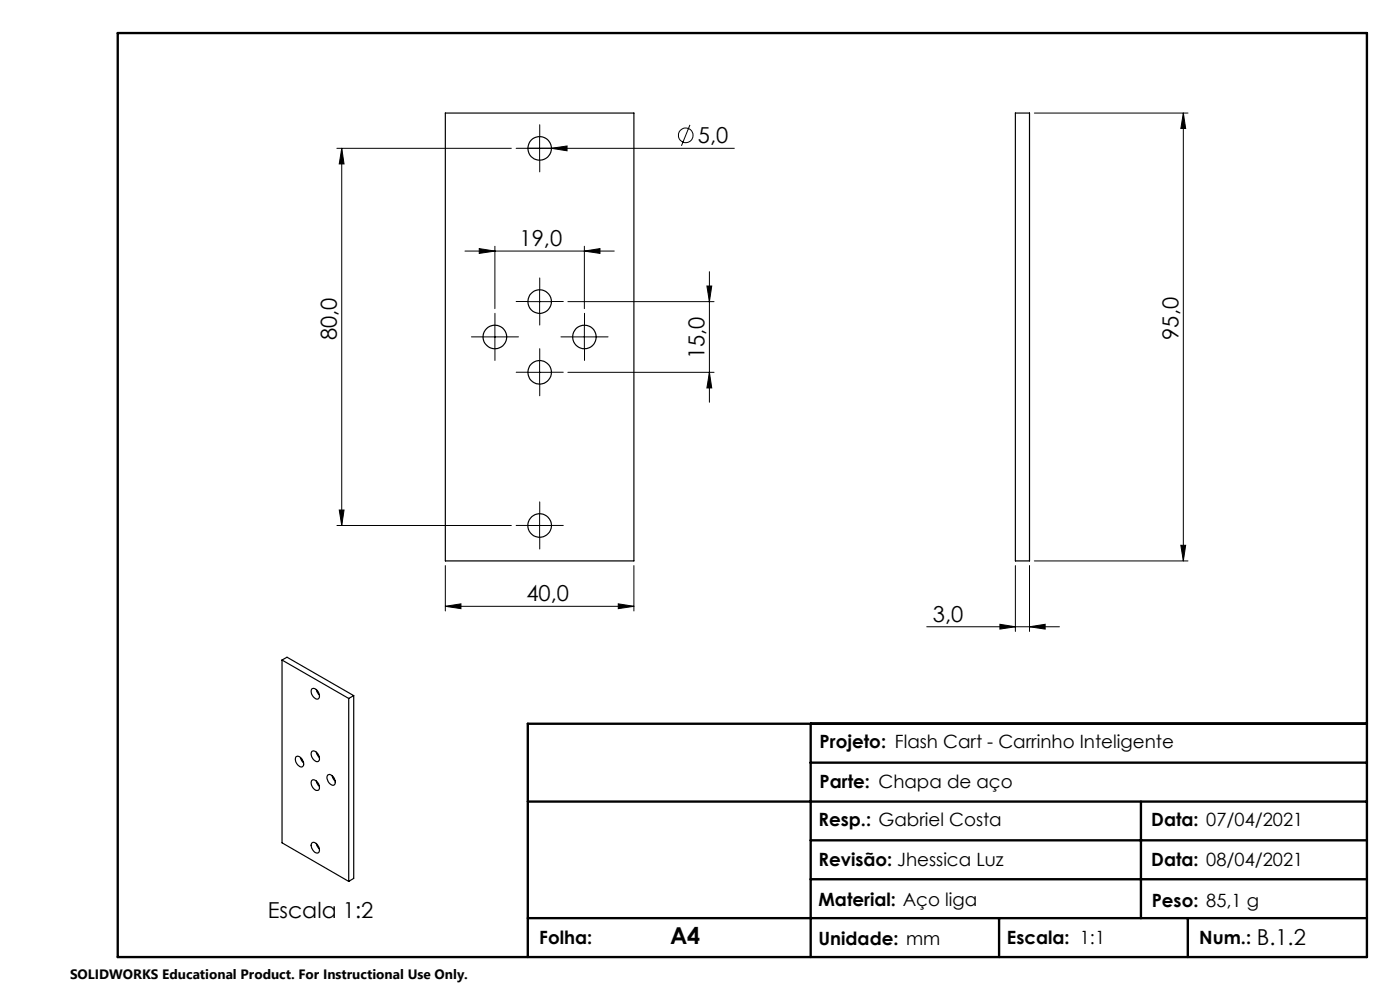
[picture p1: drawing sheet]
<svg xmlns="http://www.w3.org/2000/svg" width="297mm" height="210mm" viewBox="0 0 297 210" stroke-linecap="round" stroke-linejoin="round" font-family="sans-serif">
<g fill="none" stroke="#000" stroke-width=".21">
<path d="M71.5 31.5h37M72.5 31.5l.5 3.3h-1zM72.5 31.5v80M114.5 29v5M117 31.5l3.3-.5v1zM146.4 26.5l-1.8 4.4M155.8 31.5h-43.8M219.4 24h32.6M251 24l.5 3.3h-1zM251 24v95M98.6 53.3h31.7M101.7 52.7l3.3 .6-3.3 .5z"/>
<path d="M105 52.2v13.3M124 53.3l3.3-.6v1.1zM124 52.2v13.3M150.5 57.6v27.7M102.5 71.5h5M105 69v5M112 64h5M112 79h5M114.5 61.5v5M114.5 76.5v5M120.5 64h31M120.5 79h31"/>
<path d="M121.5 71.5h5M124 69v5M150 60.7h1l-.5 3.3zM150.5 79l.5 3.3h-1zM71.5 111.5h37M72 108.2h1l-.5 3.3zM94.5 120v9.6M112 111.5h5M114.5 109v5M134.5 120v9.6M215.4 120v13.9M218.4 120v13.9"/>
<path d="M219.4 119h32.6M250.5 115.7h1l-.5 3.3zM94.5 128.6l3.3-.5v1zM94.5 128.6h40M131.2 128.1l3.3 .5-3.3 .5zM196.6 133h28.2M212.1 132.4l3.3 .6-3.3 .4zM218.4 133l3.3-.6v1z"/>
<circle cx="145.5" cy="28.7" r="1.55"/>
</g>
<g fill="none" stroke="#000" stroke-width=".21" stroke-dasharray="15.2 1.3 1.3 1.3">
<path d="M112 31.5h-2.5M114.5 29v-2.5M114.5 34v2.5M117 31.5h2.5M102.5 71.5h-2.5M105 69v-2.5M105 74v2.5M107.5 71.5h2.5M112 64h-2.5M112 79h-2.5M114.5 61.5v-2.5M114.5 66.5v2.5"/>
<path d="M114.5 76.5v-2.5M117 64h2.5M117 79h2.5M121.5 71.5h-2.5M124 69v-2.5M124 74v2.5M126.5 71.5h2.5M114.5 81.5v2.5M112 111.5h-2.5M114.5 109v-2.5M114.5 114v2.5M117 111.5h2.5"/>
</g>
<path d="M25 7h265v196h-265zM172 153.5v49.5M290 153.5h-178v49.5M112 170h178M172 178.3h118M172 161.8h118M242 170v24.8M112 194.8h178M172 186.5h118M211.9 194.8v8.2M252 194.8v8.2" fill="none" stroke="#000" stroke-width=".5"/>
<g fill="#000">
<path d="M117 31.5l3.3-.5v1z"/>
<path d="M72.5 31.5l.5 3.3h-1zM72 108.2h1l-.5 3.3z"/>
<path d="M124 53.3l3.3-.6v1.1zM101.7 52.7l3.3 .6-3.3 .5z"/>
<path d="M150.5 79l.5 3.3h-1zM150 60.7h1l-.5 3.3zM250.5 115.7h1l-.5 3.3zM251 24l.5 3.3h-1z"/>
<path d="M94.5 128.6l3.3-.5v1zM131.2 128.1l3.3 .5-3.3 .5zM212.1 132.4l3.3 .6-3.3 .4zM218.4 133l3.3-.6v1z"/>
</g>
<g fill="none" stroke="#000" stroke-width=".25">
<path d="M94.5 24h40v95h-40zM215.4 24h3v95h-3zM59.8 140l14.2 8.2M59.8 140l1.1-.6 14.1 8.2M59.8 140v38.8l14.2 8.2M66.1 159.4a1.33 1.33 0 0 1 1.7 1.5 .59 .59 0 0 1-.5 .7 .59 .59 0 0 1-.7-.4 1.58 1.58 0 0 1-.5-1.8zM66.1 146.1a1.33 1.33 0 0 1 1.7 1.6 .59 .59 0 0 1-.5 .6 .59 .59 0 0 1-.7-.3 1.58 1.58 0 0 1-.5-1.9zM67.1 146.3l.7 1.1M67.1 159.6l.7 1.1M74 148.2v38.8M75 147.6l-1 .6M75 147.6v38.7l-1 .7"/>
<path d="M62.8 160.5a1.13 1.13 0 0 1 1.5 1 .71 .71 0 0 1-.1 1.1 .71 .71 0 0 1-1.1-.4 1.53 1.53 0 0 1-.3-1.7zM63.7 160.7l.3 .7 .4 .4M66.1 178.9a1.02 1.02 0 0 1 1.5 .8 .75 .75 0 0 1 .2 .7 .75 .75 0 0 1-.6 .5 1.72 1.72 0 0 1-1.1-2zM66.1 165.6a1.2 1.2 0 0 1 1.6 1.1 .68 .68 0 0 1-.3 1 .68 .68 0 0 1-.9-.5 1.53 1.53 0 0 1-.4-1.6zM67.1 165.7l.2 .5 .5 .6M67.1 178.9l.2 .5 .5 .7M69.5 164.4a1.27 1.27 0 0 1 1.6 1.4 .62 .62 0 0 1-.3 .8 .62 .62 0 0 1-.8-.3l-.3-.4a1.38 1.38 0 0 1-.2-1.5zM70.4 164.5l.2 .6 .5 .6"/>
<circle cx="114.5" cy="31.5" r="2.5"/>
<circle cx="105" cy="71.5" r="2.5"/>
<circle cx="114.5" cy="64" r="2.51"/>
<circle cx="114.5" cy="79" r="2.5"/>
<circle cx="124" cy="71.5" r="2.49"/>
<circle cx="114.5" cy="111.5" r="2.5"/>
</g>
<text font-size="4.9" x="142.1" y="200.2">A4</text>
<g font-size="4.7">
<text x="148.1" y="30.4">5,0</text>
<text x="110.2" y="52.2">19,0</text>
<text x="71.5" y="72.2" transform="rotate(-90 71.5 72.2)">80,0</text>
<text x="149.5" y="76.2" transform="rotate(-90 149.5 76.2)">15,0</text>
<text x="250" y="72.1" transform="rotate(-90 250 72.1)">95,0</text>
<text x="111.7" y="127.6">40,0</text>
<text x="197.9" y="131.9">3,0</text>
<text x="56.8" y="194.7">Escala 1:2</text>
<text x="266.6" y="200.4">B.1.2</text>
</g>
<g font-size="3.9">
<text x="173.9" y="158.6">Projeto: Flash Cart - Carrinho Inteligente</text>
<text x="173.9" y="167.2">Parte: Chapa de aço</text>
<text x="173.6" y="175.1">Resp.: Gabriel Costa</text>
<text x="244.2" y="175.3">Data: 07/04/2021</text>
<text x="173.6" y="183.7">Revisão: Jhessica Luz</text>
<text x="244.2" y="183.7">Data: 08/04/2021</text>
<text x="173.6" y="192.2">Material: Aço liga</text>
<text x="244.3" y="192.3">Peso: 85,1 g</text>
<text x="114.4" y="200.2">Folha:</text>
<text x="173.6" y="200.4">Unidade: mm</text>
<text x="213.6" y="200.2">Escala: 1:1</text>
<text x="254.4" y="200.2">Num.:</text>
</g>
<text font-size="2.9" x="14.9" y="207.6">SOLIDWORKS Educational Product. For Instructional Use Only.</text>
</svg>
